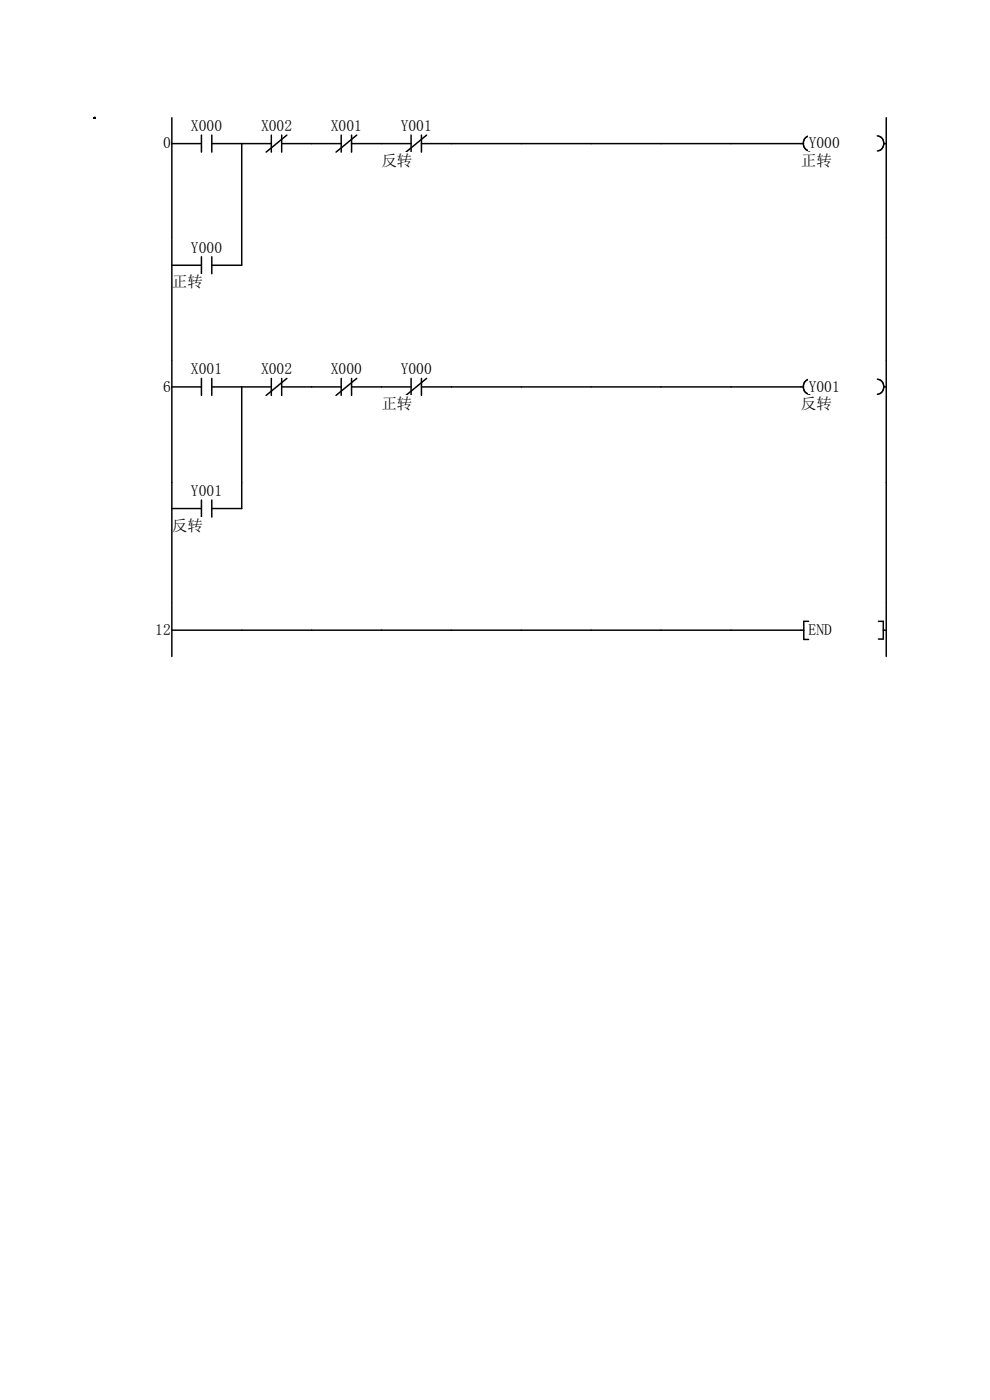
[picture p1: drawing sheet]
<svg xmlns="http://www.w3.org/2000/svg" width="210mm" height="297mm" viewBox="0 0 210 297" stroke-linecap="round" stroke-linejoin="round" font-family="sans-serif">
<path d="M36.5 30.5h6.2M36.5 25v25.8M42.7 28.7v3.6M44.9 30.5h6.4M44.9 28.7v3.6" fill="none" stroke="#070000" stroke-width=".31"/>
<path d="M55.4 25h6.6v3.3h-6.6z" fill="#fff"/>
<path d="M57.6 30.5h-6.3v20.3M57.6 28.7v3.6M59.7 30.5h6.4M59.7 28.7v3.6M60.8 28.7l-4.3 3.6" fill="none" stroke="#070000" stroke-width=".31"/>
<path d="M70.2 25h6.6v3.3h-6.6z" fill="#fff"/>
<path d="M66.1 30.5h6.3M72.4 28.7v3.6M74.6 30.5h6.3M74.6 28.7v3.6M75.7 28.7l-4.4 3.6" fill="none" stroke="#070000" stroke-width=".31"/>
<path d="M85 25h6.6v3.3h-6.6z" fill="#fff"/>
<path d="M80.9 30.5h6.3M87.2 28.7v3.6M89.4 30.5h6.4M89.4 28.7v3.6M90.5 28.7l-4.4 3.6" fill="none" stroke="#070000" stroke-width=".31"/>
<path d="M80.9 32.3h6.7v3.3h-6.7z" fill="#fff"/>
<path d="M95.8 30.5h74.6M171.8 28.8a1.63 1.63 0 0 0-1.4 1.6 1.63 1.63 0 0 0 1.4 1.6" fill="none" stroke="#070000" stroke-width=".31"/>
<path d="M171.5 28.7h6.6v3.3h-6.6z" fill="#fff"/>
<path d="M186.1 28.8a1.62 1.62 0 0 1 1.4 1.6 1.62 1.62 0 0 1-1.4 1.6M187.4 30.5h.6" fill="none" stroke="#070000" stroke-width=".31"/>
<path d="M169.9 32.3h6.6v3.3h-6.6z" fill="#fff"/>
<path d="M188 25v25.8" fill="none" stroke="#070000" stroke-width=".31"/>
<g fill="#fff">
<path d="M20 50.8h16.5v25.8h-16.5z"/>
<path d="M36.5 50.8h14.8v25.8h-14.8z"/>
<path d="M51.3 50.8h14.8v25.8h-14.8z"/>
<path d="M66.1 50.8h14.8v25.8h-14.8z"/>
<path d="M80.9 50.8h14.9v25.8h-14.9z"/>
<path d="M95.8 50.8h14.8v25.8h-14.8z"/>
<path d="M110.6 50.8h14.8v25.8h-14.8z"/>
<path d="M125.4 50.8h14.9v25.8h-14.9z"/>
<path d="M140.3 50.8h14.8v25.8h-14.8z"/>
<path d="M155.1 50.8h14.8v25.8h-14.8z"/>
<path d="M169.9 50.8h18.1v25.8h-18.1z"/>
<path d="M40.5 50.8h6.6v3.3h-6.6z"/>
</g>
<path d="M36.5 56.3h6.2M42.7 54.5v3.6M44.9 56.3h6.4M44.9 54.5v3.6" fill="none" stroke="#070000" stroke-width=".31"/>
<path d="M36.4 58.2h6.7v3.3h-6.7z" fill="#fff"/>
<path d="M36.5 50.8v25.8M51.3 50.8v5.5M188 50.8v25.8" fill="none" stroke="#070000" stroke-width=".31"/>
<g fill="#fff">
<path d="M20 76.6h16.5v25.8h-16.5z"/>
<path d="M36.5 76.6h14.8v25.8h-14.8z"/>
<path d="M51.3 76.6h14.8v25.8h-14.8z"/>
<path d="M66.1 76.6h14.8v25.8h-14.8z"/>
<path d="M80.9 76.6h14.9v25.8h-14.9z"/>
<path d="M95.8 76.6h14.8v25.8h-14.8z"/>
<path d="M110.6 76.6h14.8v25.8h-14.8z"/>
<path d="M125.4 76.6h14.9v25.8h-14.9z"/>
<path d="M140.3 76.6h14.8v25.8h-14.8z"/>
<path d="M155.1 76.6h14.8v25.8h-14.8z"/>
<path d="M169.9 76.6h18.1v25.8h-18.1z"/>
<path d="M34.6 80.3h1.6v3.3h-1.6z"/>
<path d="M40.5 76.6h6.6v3.3h-6.6z"/>
</g>
<path d="M36.5 76.6v25.8M36.5 82.1h6.2M42.7 80.3v3.6M44.9 82.1h6.4M44.9 80.3v3.6" fill="none" stroke="#070000" stroke-width=".31"/>
<path d="M55.4 76.6h6.6v3.3h-6.6z" fill="#fff"/>
<path d="M57.6 82.1h-6.3v20.3M57.6 80.3v3.6M59.7 82.1h6.4M59.7 80.3v3.6M60.8 80.3l-4.3 3.6" fill="none" stroke="#070000" stroke-width=".31"/>
<path d="M70.2 76.6h6.6v3.3h-6.6z" fill="#fff"/>
<path d="M66.1 82.1h6.3M72.4 80.3v3.6M74.6 82.1h6.3M74.6 80.3v3.6M75.7 80.3l-4.4 3.6" fill="none" stroke="#070000" stroke-width=".31"/>
<path d="M85 76.6h6.6v3.3h-6.6z" fill="#fff"/>
<path d="M80.9 82.1h6.3M87.2 80.3v3.6M89.4 82.1h6.4M89.4 80.3v3.6M90.5 80.3l-4.4 3.6" fill="none" stroke="#070000" stroke-width=".31"/>
<path d="M80.9 83.9h6.7v3.3h-6.7z" fill="#fff"/>
<path d="M95.8 82.1h74.6M171.8 80.4a1.63 1.63 0 0 0-1.4 1.6 1.63 1.63 0 0 0 1.4 1.6" fill="none" stroke="#070000" stroke-width=".31"/>
<path d="M171.5 80.3h6.6v3.3h-6.6z" fill="#fff"/>
<path d="M186.1 80.4a1.62 1.62 0 0 1 1.4 1.6 1.62 1.62 0 0 1-1.4 1.6M187.4 82.1h.6" fill="none" stroke="#070000" stroke-width=".31"/>
<path d="M169.9 83.9h6.6v3.3h-6.6z" fill="#fff"/>
<path d="M188 76.6v25.8" fill="none" stroke="#070000" stroke-width=".31"/>
<g fill="#fff">
<path d="M20 102.4h16.5v25.8h-16.5z"/>
<path d="M36.5 102.4h14.8v25.8h-14.8z"/>
<path d="M51.3 102.4h14.8v25.8h-14.8z"/>
<path d="M66.1 102.4h14.8v25.8h-14.8z"/>
<path d="M80.9 102.4h14.9v25.8h-14.9z"/>
<path d="M95.8 102.4h14.8v25.8h-14.8z"/>
<path d="M110.6 102.4h14.8v25.8h-14.8z"/>
<path d="M125.4 102.4h14.9v25.8h-14.9z"/>
<path d="M140.3 102.4h14.8v25.8h-14.8z"/>
<path d="M155.1 102.4h14.8v25.8h-14.8z"/>
<path d="M169.9 102.4h18.1v25.8h-18.1z"/>
<path d="M40.5 102.4h6.6v3.3h-6.6z"/>
</g>
<path d="M36.5 107.9h6.2M42.7 106.1v3.6M44.9 107.9h6.4M44.9 106.1v3.6" fill="none" stroke="#070000" stroke-width=".31"/>
<path d="M36.4 109.8h6.7v3.3h-6.7z" fill="#fff"/>
<path d="M36.5 102.4v25.8M51.3 102.4v5.5M188 102.4v25.8" fill="none" stroke="#070000" stroke-width=".31"/>
<g fill="#fff">
<path d="M20 128.2h16.5v11.1h-16.5z"/>
<path d="M36.5 128.2h14.8v11.1h-14.8z"/>
<path d="M51.3 128.2h14.8v11.1h-14.8z"/>
<path d="M66.1 128.2h14.8v11.1h-14.8z"/>
<path d="M80.9 128.2h14.9v11.1h-14.9z"/>
<path d="M95.8 128.2h14.8v11.1h-14.8z"/>
<path d="M110.6 128.2h14.8v11.1h-14.8z"/>
<path d="M125.4 128.2h14.9v11.1h-14.9z"/>
<path d="M140.3 128.2h14.8v11.1h-14.8z"/>
<path d="M155.1 128.2h14.8v11.1h-14.8z"/>
<path d="M169.9 128.2h18.1v11.1h-18.1z"/>
<path d="M32.9 131.9h3.3v3.3h-3.3z"/>
</g>
<path d="M36.5 133.7h134M36.5 128.2v11.1M171.5 131.8h-1v3.9h1" fill="none" stroke="#070000" stroke-width=".31"/>
<path d="M171.5 131.9h5v3.3h-5z" fill="#fff"/>
<path d="M186.3 131.8h1.1v3.8h-1.1M187.4 133.7h.6M188 128.2v11.1" fill="none" stroke="#070000" stroke-width=".31"/>
<circle cx="20" cy="25" r=".16" fill="#070000"/>
<g font-size="3.3">
<text x="40.5" y="27.8">X000</text>
<text x="55.4" y="27.8">X002</text>
<text x="70.2" y="27.8">X001</text>
<text x="85" y="27.8">Y001</text>
<text x="34.6" y="31.5">0</text>
<text x="80.9" y="35.2">反转</text>
<text x="169.9" y="35.2">正转</text>
<text x="171.5" y="31.5">Y000</text>
<text x="40.5" y="53.6">Y000</text>
<text x="36.4" y="61">正转</text>
<text x="34.6" y="83.1">6</text>
<text x="40.5" y="79.4">X001</text>
<text x="55.4" y="79.4">X002</text>
<text x="70.2" y="79.4">X000</text>
<text x="85" y="79.4">Y000</text>
<text x="171.5" y="83.1">Y001</text>
<text x="80.9" y="86.8">正转</text>
<text x="169.9" y="86.8">反转</text>
<text x="40.5" y="105.2">Y001</text>
<text x="36.4" y="112.6">反转</text>
<text x="32.9" y="134.7">12</text>
<text x="171.5" y="134.7">END</text>
</g>
</svg>
